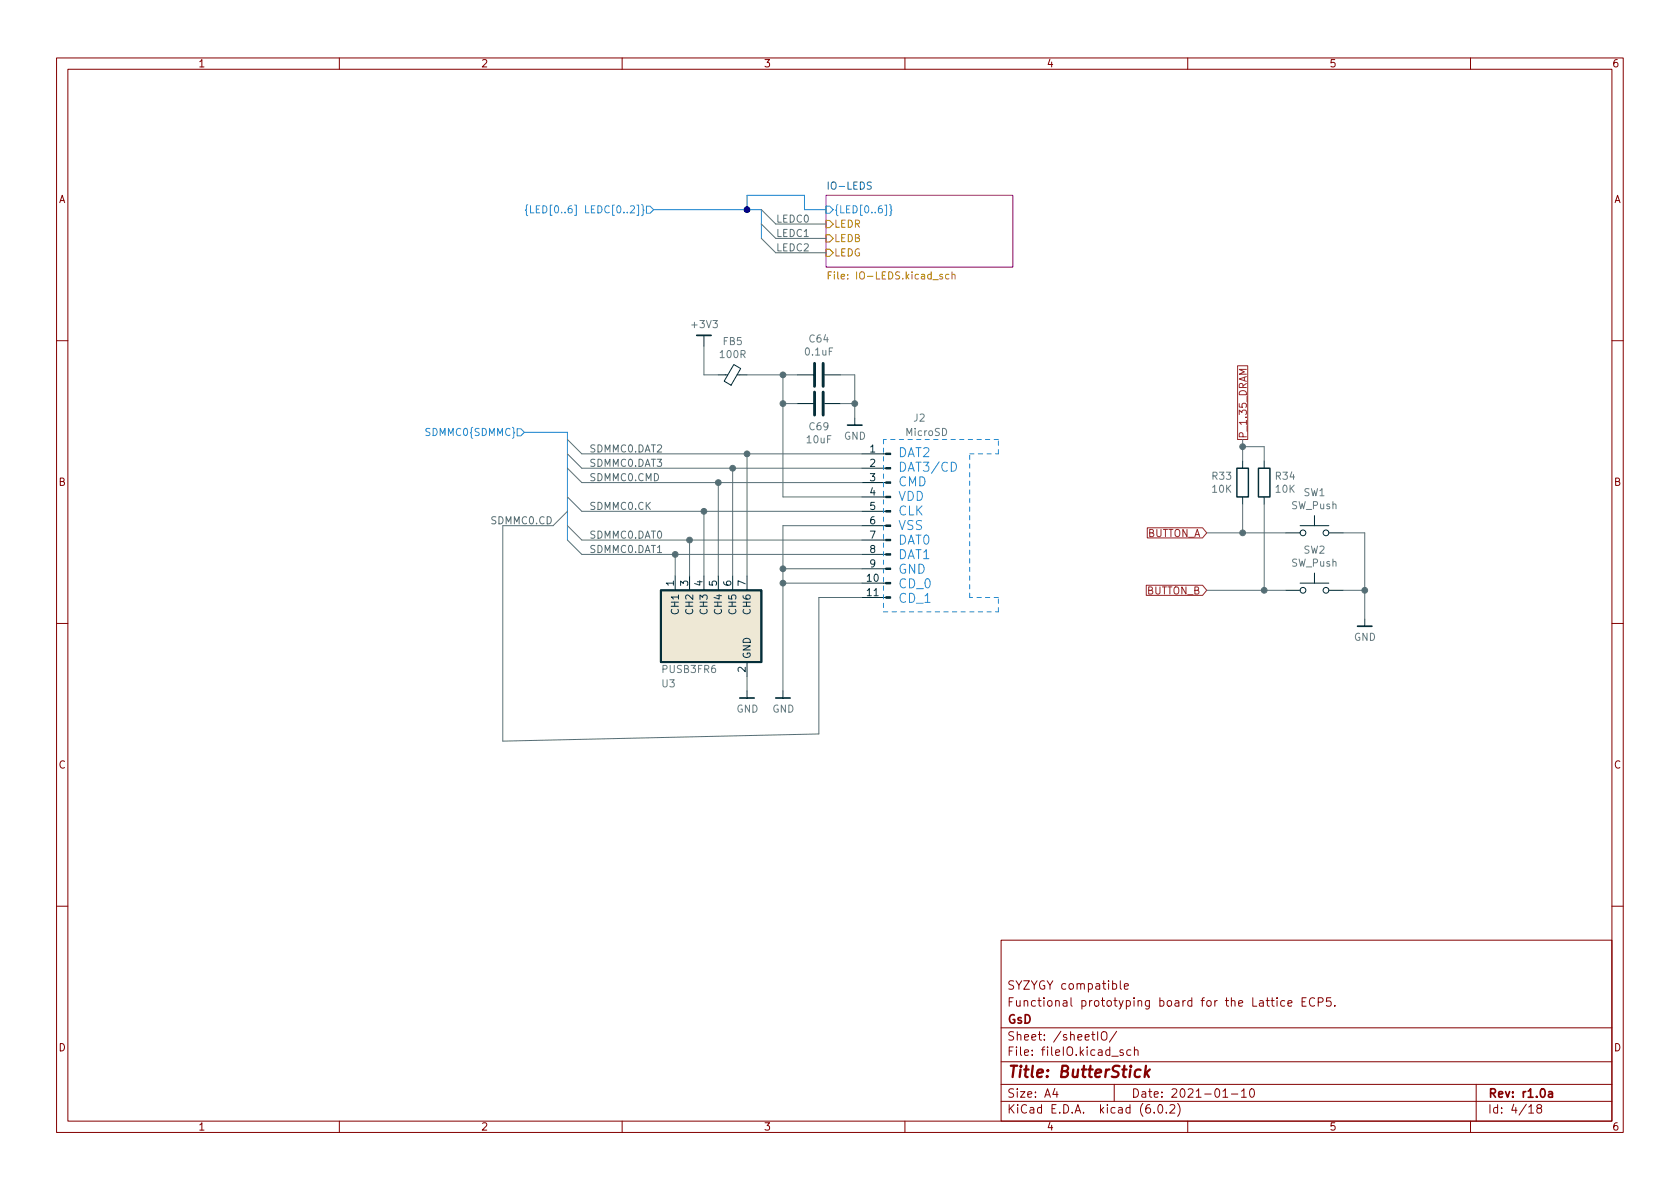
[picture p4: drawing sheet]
<svg xmlns="http://www.w3.org/2000/svg" width="297mm" height="210mm" viewBox="0 0 297 210" stroke-linecap="round" stroke-linejoin="round" font-family="sans-serif">
<g fill="none" stroke="#840000" stroke-width=".18">
<path d="M10 10.2h277v190.1h-277zM12 12.2h273v186.1h-273zM60 10.2v2M110 10.2v2M160 10.2v2M210 10.2v2M260 10.2v2M10 60.2h2M285 60.2h2M10 110.2h2M285 110.2h2M10 160.2h2"/>
<path d="M177 166.3h108v32h-108zM198.1 173.4v1.3l.2 .2M198.8 174.4l.7-.1-.1-.3-.4-.1-.2 .2 .1 .8h.5M224.7 176.9h.6M224.9 176.4v1.3l.4 .2M225.8 176.4v.2M225.8 176.9v1M227.1 177l-.4-.1-.3 .3v.4l.2 .3h.5M227.7 177.4l.7-.1v-.3l-.5-.1-.2 .2 .1 .8h.6M230.2 177.1h.5M230.9 176.4h-.7v1.5h.7M232.4 176.6a.6 .6 0 0 0-.7 0 .6 .6 0 0 0-.2 .7 .56 .56 0 0 0 .3 .6 .56 .56 0 0 0 .6-.1"/>
<path d="M233.1 177.2l.7-.1 .1-.2v-.3l-.3-.2h-.5v1.5M235.3 176.4h-.7l-.1 .7 .2-.1 .5 .1 .2 .2-.1 .5-.2 .1-.6-.1M236 177.8v.1M285 160.2h2M60 198.3v2M110 198.3v2M160 198.3v2M177 194.8h108M177 191.8h108M177 187.8h108M177 181.8h108M186.5 192.5l-.4 1h1"/>
<path d="M186.9 193v1M194.1 182.4v1.5M194.8 182.6a.5 .5 0 0 1 .6-.2 .5 .5 0 0 1 .3 .5v.5a.5 .5 0 0 1-.5 .6 .5 .5 0 0 1-.5-.6zM197 191.8v3M197.4 182.4l-1.3 1.9M198.6 185.7l-.4-.1-.2 .2 .1 .3 .5 .1v.4h-.6M199.9 185.7l-.4-.1-.3 .3v.4l.2 .3h.5M200.6 185.8l.2-.2 .3 .1 .1 .9M200.6 185.1v1.5M204.1 196.7v.1M204.9 195.4l.2-.1a.81 .81 0 0 1 .6 .7 .81 .81 0 0 1-.3 .8h-.2a.81 .81 0 0 1-.6-.6 .81 .81 0 0 1 .3-.8zM206.2 196.7v.1"/>
<path d="M206.9 195.5l.5-.2 .2 .2 .1 .3-.9 1h.9M208.2 195.1a1.72 1.72 0 0 1 0 2.3M210 198.3v2M216.2 194h.9M217.7 193.5h1.2M219.5 193l.4-.5v1.5M219.5 194h.9M221.1 192.7l.2-.2a.81 .81 0 0 1 .6 .7 .81 .81 0 0 1-.3 .8h-.2a.81 .81 0 0 1-.3-1.3zM260 198.3v2M261 191.8v6.5M270.3 195.8l.4-.5v1.5M270.3 196.8h.9"/>
<path d="M272 196l-.3-.3 .1-.2 .2-.2 .4 .1 .2 .2-.1 .2-.6 .2-.2 .3 .1 .4 .2 .1h.3l.3-.3-.1-.4-.2-.1"/>
</g>
<path d="M273.8 193.1h.6l.1 .9M274.5 193.4l-.5 .1a.29 .29 0 0 0-.2 .2 .29 .29 0 0 0 .2 .3h.5" fill="none" stroke="#840000" stroke-width=".3"/>
<path d="M201.7 189.2a.66 .66 0 0 0-1 .3l-.1 .6 .2 .3 .1 .1 .6-.1M202.6 188.5l-.2 2M202.7 189.7l.4 .8M203.3 189.1l-.9 .8" fill="none" stroke="#840000" stroke-width=".4"/>
<path d="M146 34.5h33.1v12.7h-33.1z" fill="#fff" stroke="#fff" stroke-width=".18"/>
<path d="M146 34.5h33.1v12.7h-33.1z" fill="none" stroke="#840084" stroke-width=".18"/>
<g fill="none" stroke="#268bd2" stroke-width=".18">
<path d="M93.3 36.2l-.2 .2v.6l-.2 .2 .2 .2v.6l.2 .1M93.8 36.4v1.3h.6M94.8 37h.5M95.4 36.4h-.6v1.3h.6M114.3 36.4h.6l.7 .7-.7 .6h-.6zM115.6 37.1h19v5.1M132.1 37.1v-2.6h10.1v2.6h3.8M146 36.4h.7l.6 .7-.6 .6h-.7zM156.4 36.3h.4v1.8h-.4M157.3 36.2l.2 .2v.6l.2 .2-.2 .2v.6l-.2 .1M91.4 75.8h.7l.6 .6-.6 .7h-.7zM92.7 76.4h7.6v19.1"/>
<path d="M168.2 81.7a.81 .81 0 0 1 .9 .8 .81 .81 0 0 1-.9 .8z"/>
</g>
<path d="M146 39h.7l.6 .6-.6 .7h-.7zM146 44.1h.7l.6 .6-.6 .6h-.7zM146 41.5h.7l.6 .7-.6 .6h-.7z" fill="none" stroke="#859900" stroke-width=".18"/>
<path d="M146.4 48.7h.5M147 48.1h-.6v1.2M167.8 48.6l-.4-.1-.2 .2 .1 .6h.5M168.3 48.6l.2-.1 .3 .1 .1 .7M168.3 48.1v1.2" fill="none" stroke="#b58900" stroke-width=".18"/>
<path d="M144 64.3v4M144 69.3v4.1M145.5 64.3v4M145.5 69.3v4.1" fill="none" stroke="#002b36" stroke-width=".51"/>
<g fill="none" stroke="#002b36" stroke-width=".18">
<path d="M124.5 59.3v1.9M127 66.3h1.7M129.7 64.5l1.3 .7-1.7 2.9-1.3-.7zM130.3 66.3h1.8M141 71.4h2.8M141 66.3h2.8M145.8 71.4h2.8M145.8 66.3h2.8M151.1 73.9v1.3M152.4 93h4.2M152.4 98h4.2M152.4 95.5h4.2"/>
<path d="M152.4 90.4h4.2M152.4 87.9h4.2M152.4 85.3h4.2M152.4 82.8h4.2M152.4 80.3h4.2M219.7 81.5v1.3M219.7 87.9v1.2M223.5 81.5v1.3M223.5 87.9v1.2M227.3 94.2h2.6M229.9 93h5M232.4 91.2v1.8"/>
<path d="M234.9 94.2h2.6M119.4 101.8v2.6M121.9 101.8v2.6M124.5 101.8v2.6M127 101.8v2.6M129.5 101.8v2.6M132.1 101.8v2.6M132.1 117.1v2.5M152.4 103.1h4.2M152.4 105.7h4.2M152.4 100.6h4.2M227.3 104.4h2.6"/>
<path d="M229.9 103.1h5M232.4 101.3v1.8M234.9 104.4h2.6M241.3 109.5v1.2M132.1 122.2v1.2M138.4 122.2v1.2"/>
<circle cx="230.4" cy="94.2" r=".51"/>
<circle cx="234.4" cy="94.2" r=".51"/>
<circle cx="230.4" cy="104.4" r=".51"/>
<circle cx="234.4" cy="104.4" r=".51"/>
</g>
<path d="M123.2 59.3h2.5M149.9 75.2h2.5M240 110.7h2.6M130.8 123.4h2.5M137.2 123.4h2.5" fill="none" stroke="#002b36" stroke-width=".3"/>
<path d="M116.8 104.4h17.8v12.7h-17.8z" fill="#eee8d5" stroke="#eee8d5" stroke-width=".18"/>
<path d="M116.8 104.4h17.8v12.7h-17.8z" fill="none" stroke="#002b36" stroke-width=".33"/>
<path d="M218.7 82.8h2v5.1h-2zM222.5 82.8h2v5.1h-2z" fill="none" stroke="#002b36" stroke-width=".25"/>
<g fill="#002b36" stroke="#002b36" stroke-width=".18">
<path d="M156.6 105.5h.9v.3h-.9z"/>
<path d="M156.6 103h.9v.2h-.9z"/>
<path d="M156.6 100.5h.9v.2h-.9z"/>
<path d="M156.6 97.9h.9v.3h-.9z"/>
<path d="M156.6 95.4h.9v.2h-.9z"/>
<path d="M156.6 92.8h.9v.3h-.9z"/>
<path d="M156.6 90.3h.9v.2h-.9z"/>
<path d="M156.6 87.8h.9v.2h-.9z"/>
<path d="M156.6 85.2h.9v.3h-.9z"/>
<path d="M156.6 82.7h.9v.2h-.9z"/>
<path d="M156.6 80.1h.9v.3h-.9z"/>
</g>
<path d="M218.8 64.7h1.8v13h-1.8zM220.4 65.3h-1.3l.9 .4-.9 .5h1.3M202.8 93.3h9.8l.8 .9-.8 .9h-9.8zM202.7 103.5h9.9l.8 .9-.8 .9h-9.9z" fill="none" stroke="#9f2523" stroke-width=".18"/>
<path d="M156.2 77.7v30.5M176.5 77.7h-20.3M171.4 80.3h5.1M176.5 80.3v-2.6M156.2 108.2h20.3M171.4 105.7v-25.4M176.5 105.7h-5.1M176.5 108.2v-2.5" fill="none" stroke="#268bd2" stroke-width=".18" stroke-dasharray=".8 .8"/>
<g fill="none" stroke="#586e75" stroke-width=".18">
<path d="M134.6 39.6l2.6 2.6h8.8M134.6 37.1l2.6 2.5h8.8M134.6 42.2l2.6 2.5h8.8M100.3 77.7l2.6 2.6h49.5M124.5 61.2v5.1h2.5M132.1 66.3h8.9M138.4 71.4h2.6M138.4 66.3v21.6h14M148.6 66.3h2.5v7.6M148.6 71.4h2.5M219.7 77.7v3.8M219.7 79h3.8v2.5"/>
<path d="M100.3 80.3l2.6 2.5h49.5M100.3 93l2.6 2.5h49.5M100.3 90.4l-2.5 2.6h-8.9v38.1l55.9-1.3v-24.1h7.6M100.3 87.9l2.6 2.5h49.5M100.3 82.8l2.6 2.5h49.5M100.3 95.5l2.6 2.5h49.5M119.4 98v3.8M121.9 95.5v6.3M124.5 90.4v11.4M127 85.3v16.5M129.5 82.8v19M132.1 80.3v21.5"/>
<path d="M152.4 93h-14v29.2M213.4 94.2h13.9M219.7 89.1v5.1M223.5 89.1v15.3M237.5 94.2h3.8v15.3M132.1 119.6v2.6M138.4 103.1h14M138.4 100.6h14M213.4 104.4h13.9M237.5 104.4h3.8"/>
</g>
<g fill="#586e75" stroke="#586e75" stroke-width=".18">
<circle cx="138.4" cy="66.3" r=".51"/>
<circle cx="138.4" cy="71.4" r=".51"/>
<circle cx="138.4" cy="100.6" r=".51"/>
<circle cx="138.4" cy="103.1" r=".51"/>
<circle cx="151.1" cy="71.4" r=".51"/>
<circle cx="121.9" cy="95.5" r=".51"/>
<circle cx="119.4" cy="98" r=".51"/>
<circle cx="127" cy="85.3" r=".51"/>
<circle cx="129.5" cy="82.8" r=".51"/>
<circle cx="124.5" cy="90.4" r=".51"/>
<circle cx="132.1" cy="80.3" r=".51"/>
<circle cx="219.7" cy="79" r=".51"/>
<circle cx="223.5" cy="104.4" r=".51"/>
<circle cx="219.7" cy="94.2" r=".51"/>
<circle cx="241.3" cy="104.4" r=".51"/>
</g>
<circle cx="132.1" cy="37.1" r=".51" fill="#000084" stroke="#000084" stroke-width=".18"/>
<text font-size="2.8" fill="#840000" x="178" y="190.6">Title: ButterStick</text>
<g font-size="2.2" fill="#268bd2">
<text x="158.7" y="80.8">DAT2</text>
<text x="158.7" y="83.4">DAT3/CD</text>
<text x="158.7" y="86">CMD</text>
<text x="158.7" y="88.6">VDD</text>
<text x="158.7" y="91.1">CLK</text>
<text x="158.7" y="93.7">VSS</text>
<text x="158.7" y="96.3">DAT0</text>
<text x="158.7" y="98.9">DAT1</text>
<text x="158.7" y="101.4">GND</text>
<text x="158.7" y="104">CD_0</text>
<text x="158.7" y="106.6">CD_1</text>
</g>
<g font-size="2.1" fill="#840000">
<text x="178" y="178">Functional prototyping board for the Lattice ECP5.</text>
<text x="178" y="175">SYZYGY compatible</text>
<text x="178" y="184">Sheet: /sheetIO/</text>
<text x="178" y="181">GsD</text>
<text x="178" y="186.7">File: fileIO.kicad_sch</text>
<text x="178" y="196.9">KiCad E.D.A. kicad (6.0.2)</text>
<text x="178" y="194.1">Size: A4</text>
<text x="200" y="194.1">Date: 2021-01-10</text>
<text x="263" y="194.1">Rev: r1.0a</text>
<text x="263" y="196.9">Id: 4/18</text>
</g>
<g font-size="1.8" fill="#840000">
<text x="35" y="11.9">1</text>
<text x="85" y="11.9">2</text>
<text x="135" y="11.9">3</text>
<text x="185" y="11.9">4</text>
<text x="235" y="11.9">5</text>
<text x="285" y="11.9">6</text>
<text x="10.3" y="35.9">A</text>
<text x="285.3" y="35.9">A</text>
<text x="10.3" y="85.9">B</text>
<text x="285.3" y="85.9">B</text>
<text x="10.3" y="135.9">C</text>
<text x="285.3" y="135.9">C</text>
<text x="10.3" y="185.9">D</text>
<text x="285.3" y="185.9">D</text>
<text x="35" y="199.9">1</text>
<text x="85" y="199.9">2</text>
<text x="135" y="199.9">3</text>
<text x="185" y="199.9">4</text>
<text x="235" y="199.9">5</text>
<text x="285" y="199.9">6</text>
</g>
<text font-size="1.8" fill="#008484" x="146.6" y="33.5">IO-LEDS</text>
<g font-size="1.8" fill="#268bd2">
<text x="95.7" y="37.7">{LED[0..6] LEDC[0..2]}</text>
<text x="147.4" y="37.7">{LED[0..6]}</text>
<text x="75.6" y="77.1">SDMMC0{SDMMC}</text>
</g>
<g font-size="1.8" fill="#586e75">
<text x="137.2" y="41.9">LEDC1</text>
<text x="137.2" y="39.4">LEDC0</text>
<text x="137.2" y="44.4">LEDC2</text>
<text x="104.1" y="80">SDMMC0.DAT2</text>
<text x="104.1" y="82.5">SDMMC0.DAT3</text>
<text x="104.1" y="85.1">SDMMC0.CMD</text>
<text x="87.1" y="92.7">SDMMC0.CD</text>
<text x="104.1" y="95.2">SDMMC0.DAT0</text>
<text x="104.1" y="90.2">SDMMC0.CK</text>
<text x="104.1" y="97.8">SDMMC0.DAT1</text>
</g>
<g font-size="1.8" fill="#859900">
<text x="147.4" y="40.3">LEDR</text>
<text x="147.4" y="45.3">LEDG</text>
<text x="147.4" y="42.8">LEDB</text>
</g>
<text font-size="1.8" fill="#b58900" x="147.5" y="49.4">File: IO-LEDS.kicad_sch</text>
<g font-size="1.8" fill="#657b83">
<text x="122.4" y="58">+3V3</text>
<text x="127.4" y="63.3">100R</text>
<text x="127.9" y="61">FB5</text>
<text x="142.5" y="62.9">0.1uF</text>
<text x="143.2" y="60.6">C64</text>
<text x="143.2" y="76.1">C69</text>
<text x="149.2" y="77.8">GND</text>
<text x="160.2" y="77.1">MicroSD</text>
<text x="161.6" y="74.5">J2</text>
<text x="142.7" y="78.4">10uF</text>
<text x="214.4" y="84.8">R33</text>
<text x="214.4" y="87.1">10K</text>
<text x="225.6" y="84.8">R34</text>
<text x="225.6" y="87.1">10K</text>
<text x="230.5" y="87.7">SW1</text>
<text x="228.3" y="90">SW_Push</text>
<text x="228.3" y="100.2">SW_Push</text>
<text x="230.5" y="97.9">SW2</text>
<text x="239.4" y="113.3">GND</text>
<text x="117.2" y="119">PUSB3FR6</text>
<text x="117.1" y="121.5">U3</text>
<text x="130.2" y="126">GND</text>
<text x="136.5" y="126">GND</text>
</g>
<g font-size="1.8" fill="#9f2523">
<text x="220.4" y="77.6" transform="rotate(-90 220.4 77.6)">P_1.35_DRAM</text>
<text x="202.7" y="95">BUTTON_A</text>
<text x="202.7" y="105.1">BUTTON_B</text>
</g>
<g font-size="1.8" fill="#073642">
<text x="153.8" y="80">1</text>
<text x="153.8" y="82.5">2</text>
<text x="153.8" y="85.1">3</text>
<text x="153.8" y="87.6">4</text>
<text x="153.8" y="90.2">5</text>
<text x="153.8" y="92.7">6</text>
<text x="153.8" y="95.2">7</text>
<text x="153.8" y="97.8">8</text>
<text x="153.8" y="100.3">9</text>
<text x="119.1" y="103.6" transform="rotate(-90 119.1 103.6)">1</text>
<text x="121.7" y="103.6" transform="rotate(-90 121.7 103.6)">3</text>
<text x="124.2" y="103.6" transform="rotate(-90 124.2 103.6)">4</text>
<text x="126.7" y="103.6" transform="rotate(-90 126.7 103.6)">5</text>
<text x="129.3" y="103.6" transform="rotate(-90 129.3 103.6)">6</text>
<text x="131.8" y="103.6" transform="rotate(-90 131.8 103.6)">7</text>
<text x="153.3" y="102.9">10</text>
<text x="153.3" y="105.4">11</text>
<text x="120" y="108.4" transform="rotate(-90 120 108.4)">CH1</text>
<text x="122.6" y="108.4" transform="rotate(-90 122.6 108.4)">CH2</text>
<text x="125.1" y="108.4" transform="rotate(-90 125.1 108.4)">CH3</text>
<text x="127.6" y="108.4" transform="rotate(-90 127.6 108.4)">CH4</text>
<text x="130.2" y="108.4" transform="rotate(-90 130.2 108.4)">CH5</text>
<text x="132.7" y="108.4" transform="rotate(-90 132.7 108.4)">CH6</text>
<text x="131.8" y="118.9" transform="rotate(-90 131.8 118.9)">2</text>
<text x="132.7" y="116.6" transform="rotate(-90 132.7 116.6)">GND</text>
</g>
</svg>
